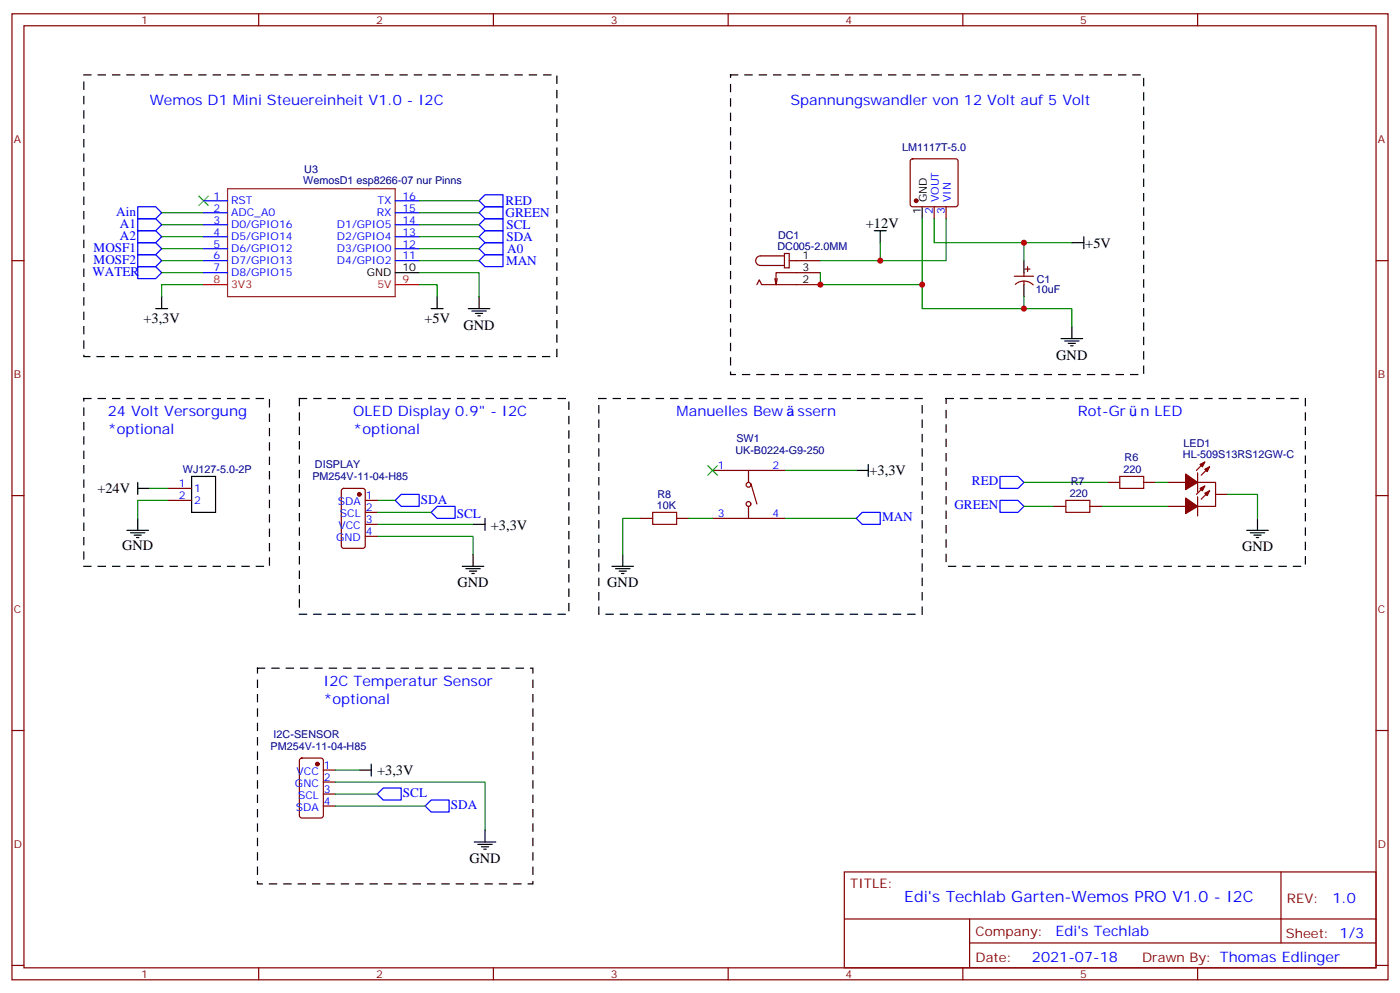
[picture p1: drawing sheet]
<svg xmlns="http://www.w3.org/2000/svg" width="412mm" height="292mm" viewBox="0 0 412 292" stroke-linecap="round" stroke-linejoin="round" font-family="sans-serif">
<g fill="none" stroke="#870000" stroke-width=".35">
<path d="M3.5 4.1h405.4v284.3h-405.4zM7.1 7.6h398.2v277.3h-398.2zM76.2 4.1v3.5M145.3 4.1v3.5M214.5 4.1v3.5M283.6 4.1v3.5M352.8 4.1v3.5M268.3 46.9l.5-.2h12.7l.5 .2 .2 .5v12.7l-.2 .5-.5 .3h-12.7l-.5-.3-.2-.5v-12.7zM3.5 76.7h3.6M231.1 74.6h1.4v4.2h-1.4zM231.1 75.3h-7.1a1.41 1.41 0 0 0-1.4 1.4 1.41 1.41 0 0 0 1.4 1.4h7.1M232.5 76.7h9.2"/>
<path d="M275.2 60.9v3.5M278.7 60.9v3.5M302 79.2h1.4M302.7 78.5v1.4M405.3 76.7h3.6M223 83.8l.7-1.4 .7 1.4h17.3M229 82l-.4 1.8M241.7 80.3h-13.1v3.5l-.4-1.8M298.8 81.3h5.6M299.1 83.7a3.8 3.8 0 0 1 5.2 .2M301.6 80.3v1M301.6 82.7v1.1"/>
<path d="M209.9 138.5h21.2M220.5 138.5v3.5M352.8 139.2v5.6M354.9 136l-2.5 2.5M356.3 137.4l-2.5 2.5M3.5 145.9h3.6M49.4 143.8h7M49.4 147.3h7M100.8 144l.4-.2h5.7l.6 .4 .1 16.5-.5 .6-5.9 .1-.6-.5-.1-16.4zM107.6 147.3h3.5M107.6 150.8h3.5M107.6 154.3h3.5"/>
<path d="M107.6 157.9h3.5M188.7 152.6h3.6M199.3 152.6h3.5M209.9 152.6h21.2M220.5 149v3.6M221.2 142.3l1.8 6M310.4 149h3.6M321 149h3.6M326.3 142h3.5M336.9 142h3.5M344 149h5.2M344 142h5.2"/>
<path d="M352.8 142h5.3v7h-5.3M352.8 146.2v5.7M354.9 143.1l-2.5 2.4M356.3 144.5l-2.5 2.4M358.1 145.5h3.5M405.3 145.9h3.6M3.5 215h3.6M405.3 215h3.6M88.4 223.3l.5-.2h5.6l.7 .5v16.5l-.4 .6-5.9 .1-.7-.5v-16.5zM95.2 226.7h3.6M95.2 230.2h3.6M95.2 233.7h3.6"/>
<path d="M95.2 237.2h3.6M248.7 256.6h156.6v28.3h-156.6zM377.3 256.7v20.8M248.7 270.5h156.5M285.6 277.5h119.6M285.6 270.5v14.1M3.5 284.2h3.6M76.2 284.9v3.5M145.3 284.9v3.5M214.5 284.9v3.5M283.6 284.9v3.5M352.8 284.9v3.5"/>
<path d="M405.3 284.2h3.6"/>
<circle cx="220.5" cy="142.7" r=".71"/>
<circle cx="220.5" cy="148.3" r=".71"/>
</g>
<g fill="none" stroke="#000" stroke-width=".35">
<path d="M257.5 67.9h3.6M259.3 67.9v3.5M271.6 60.9v3.5M301.6 76.7v3.6M315.7 71.4h3.6M319.3 69.7v3.5M45.9 90.8h3.5M47.6 87.3v3.5M116.4 80.3h7.1M127 90.8h3.5M128.8 87.3v3.5M137.9 90.8h6.4"/>
<path d="M139 91.5h4.2M140.1 92.3h2.1M140.8 93h.7M141.1 87.3v3.5M301.6 83.8v3.5M312.6 99.7h6.3M315.7 96.1v3.6M313.6 100.4h4.3M314.7 101.1h2.1M315.4 101.8h.7M252.2 138.5h3.6M255.8 136.7v3.5"/>
<path d="M37.4 156.1h6.3M38.5 156.8h4.2M39.5 157.5h2.1M40.2 158.2h.7M40.6 142v3.5M40.6 152.6v3.5M40.6 143.8h3.5M56.4 140.2h7.1v10.6h-7.1zM139.3 154.3h3.6M142.9 152.6v3.5M367.2 156.1h6.4M368.3 156.8h4.2"/>
<path d="M369.4 157.5h2.1M370.1 158.2h.7M370.4 152.6v3.5M136.2 166.7h6.3M137.2 167.4h4.3M138.3 168.1h2.1M139 168.8h.7M139.3 163.2v3.5M180.3 166.7h6.3M181.3 167.4h4.3M182.4 168.1h2.1M183.1 168.8h.7"/>
<path d="M183.4 163.2v3.5M105.8 226.7h3.6M109.4 224.9v3.5M139.7 247.8h6.3M140.8 248.5h4.2M141.8 249.2h2.1M142.5 249.9h.7M142.9 244.3v3.5"/>
</g>
<g fill="#870000" stroke="#870000" stroke-width=".35">
<path d="M354.9 145.2l1.4-.7-.7 1.4z"/>
<path d="M353.5 143.8l1.4-.7-.7 1.4z"/>
<path d="M349.2 146.6l3.6 2.4-3.6 2.2z"/>
<path d="M354.9 138.1l1.4-.7-.7 1.4z"/>
<path d="M353.5 136.7l1.4-.7-.7 1.4z"/>
<path d="M349.2 139.5l3.6 2.5-3.6 2.1z"/>
<circle cx="269.9" cy="59.1" r=".53"/>
<circle cx="105.8" cy="145.5" r=".53"/>
<circle cx="93.5" cy="224.9" r=".53"/>
</g>
<g fill="none" stroke="#00f" stroke-width=".35">
<path d="M60 59.1h7M116.4 59.1h7.1M141.1 59.1l1.8-1.8h5.3v3.6h-5.3zM40.6 60.9h5.3l1.7 1.7-1.7 1.8h-5.3zM40.6 67.9h5.3l1.7 1.8-1.7 1.7h-5.3zM40.6 71.4h5.3l1.7 1.8-1.7 1.8h-5.3zM40.6 64.4h5.3l1.7 1.7-1.7 1.8h-5.3zM40.6 75h5.3l1.7 1.7-1.7 1.8h-5.3zM40.6 78.5h5.3l1.7 1.8-1.7 1.7h-5.3zM60 66.1h7M60 62.6h7M60 76.7h7"/>
<path d="M60 73.2h7M60 69.7h7M116.4 66.1h7.1M116.4 62.6h7.1M116.4 76.7h7.1M116.4 73.2h7.1M116.4 69.7h7.1M141.1 66.1l1.8-1.7h5.3v3.5h-5.3zM141.1 73.2l1.8-1.8h5.3v3.6h-5.3zM141.1 76.7l1.8-1.7h5.3v3.5h-5.3zM141.1 62.6l1.8-1.7h5.3v3.5h-5.3zM141.1 69.7l1.8-1.8h5.3v3.5h-5.3z"/>
<path d="M60 80.3h7M116.4 147.3l1.8-1.8h5.3v3.5h-5.3zM127 150.8l1.8-1.8h5.3v3.6h-5.3zM252.2 152.6l1.8-1.8h5.3v3.5h-5.3zM294.6 147.3h5.3l1.7 1.7-1.7 1.8h-5.3zM294.6 140.2h5.3l1.7 1.8-1.7 1.8h-5.3zM111.1 233.7l1.8-1.7h5.3v3.5h-5.3zM125.2 237.2l1.8-1.7h5.3v3.5h-5.3z"/>
</g>
<g fill="none" stroke="#008700" stroke-width=".35">
<path d="M123.5 59.1h17.6M47.6 62.6h12.4M47.6 73.2h12.4M47.6 66.1h12.4M47.6 76.7h12.4M47.6 69.7h12.4M123.5 62.6h17.6M123.5 73.2h17.6M123.5 66.1h17.6M123.5 76.7h17.6M123.5 69.7h17.6M259.3 71.4v5.3"/>
<path d="M271.6 64.4v26.4h30v-3.5M275.2 64.4v7h40.5M278.7 64.4v12.3h-37M301.6 71.4v5.3M47.6 80.3h12.4M60 83.8h-12.4v3.5M123.5 80.3h17.6v7M123.5 83.8h5.3v3.5M241.7 80.3v3.5h29.9M301.6 90.8h14.1v5.3M231.1 138.5h21.1M44.1 143.8h5.3"/>
<path d="M49.4 147.3h-8.8v5.3M111.1 157.9h28.2v5.3M111.1 154.3h28.2M111.1 147.3h5.3M111.1 150.8h15.9M188.7 152.6h-5.3v10.6M202.8 152.6h7.1M231.1 152.6h21.1M301.6 142h24.7M301.6 149h8.8M324.6 149h19.4M340.4 142h3.6"/>
<path d="M361.6 145.5h8.8v7.1M98.8 230.2h44.1v14.1M98.8 226.7h7M98.8 237.2h26.4M98.8 233.7h12.3"/>
</g>
<path d="M24.7 22h139.3v83h-139.3zM215.2 22h121.7v88.2h-121.7zM24.7 117.3h54.7v49.4h-54.7zM88.2 117.3h79.4v63.5h-79.4zM176.4 117.3h95.2v63.5h-95.2zM278.7 117.3h105.8v49.4h-105.8zM75.8 196.7h81.2v63.5h-81.2z" fill="none" stroke="#000" stroke-width=".35" stroke-dasharray="2.1 2.1"/>
<path d="M58.6 57.7l2.8 2.8M61.4 57.7l-2.8 2.8M208.5 137.1l2.8 2.8M211.3 137.1l-2.8 2.8" fill="none" stroke="#3c3" stroke-width=".35"/>
<path d="M192.3 150.8h7v3.5h-7zM314 147.3h7v3.5h-7zM329.8 140.2h7.1v3.6h-7.1z" fill="none" stroke="#a10000" stroke-width=".35"/>
<path d="M67 55.6h49.4v31.7h-49.4z" fill="none" stroke="#8c2424" stroke-width=".35"/>
<path d="M60 83.8h7M116.4 83.8h7.1" fill="none" stroke="#f00" stroke-width=".35"/>
<g fill="#c00">
<circle cx="301.6" cy="71.4" r=".88"/>
<circle cx="301.6" cy="90.8" r=".88"/>
<circle cx="271.6" cy="83.8" r=".88"/>
<circle cx="241.7" cy="83.8" r=".88"/>
<circle cx="259.3" cy="76.7" r=".88"/>
</g>
<text font-size="4.6" fill="#00f" x="266.3" y="265.5">Edi's Techlab Garten-Wemos PRO V1.0 - I2C</text>
<g font-size="4.2" fill="#00f">
<text x="44.1" y="30.9">Wemos D1 Mini Steuereinheit V1.0 - I2C</text>
<text x="232.8" y="30.9">Spannungswandler von 12 Volt auf 5 Volt</text>
<text x="31.7" y="122.6">24 Volt Versorgung</text>
<text x="104.1" y="122.6">OLED Display 0.9&quot; - I2C</text>
<text x="199.3" y="122.6">Manuelles Bew</text>
<text x="234.9" y="122.6">ssern</text>
<text x="317.5" y="122.6">Rot-Gr</text>
<text x="335.9" y="122.6">n LED</text>
<text x="31.7" y="127.9">*optional</text>
<text x="104.1" y="127.9">*optional</text>
<text x="95.2" y="202">I2C Temperatur Sensor</text>
<text x="95.2" y="207.3">*optional</text>
<text x="392.5" y="265.9">1.0</text>
<text x="310.9" y="275.5">Edi's Techlab</text>
<text x="304" y="283.3">2021-07-18</text>
</g>
<g font-size="4.2">
<text x="255.1" y="67.2">+12V</text>
<text x="319.7" y="73">+5V</text>
<text x="42.3" y="95">+3,3V</text>
<text x="125" y="95">+5V</text>
<text x="136.6" y="97">GND</text>
<text x="311.1" y="105.8">GND</text>
<text x="256.1" y="139.9">+3,3V</text>
<text x="28.7" y="145.1">+24V</text>
<text x="144.6" y="155.9">+3,3V</text>
<text x="36" y="161.7">GND</text>
<text x="365.9" y="162.3">GND</text>
<text x="134.8" y="172.9">GND</text>
<text x="178.9" y="172.9">GND</text>
<text x="111.1" y="228.2">+3,3V</text>
<text x="138.3" y="254">GND</text>
</g>
<g font-size="3.9" fill="#00f">
<text x="34.2" y="63.6">Ain</text>
<text x="148.9" y="60.4">RED</text>
<text x="149" y="63.9">GREEN</text>
<text x="35.3" y="70.6">A2</text>
<text x="35.3" y="67.1">A1</text>
<text x="149.2" y="67.5">SCL</text>
<text x="149.2" y="71">SDA</text>
<text x="27.6" y="74.1">MOSF1</text>
<text x="27.6" y="77.7">MOSF2</text>
<text x="149.4" y="74.5">A0</text>
<text x="27.2" y="81.2">WATER</text>
<text x="149.1" y="78.1">MAN</text>
<text x="286.3" y="142.8">RED</text>
<text x="124" y="148.2">SDA</text>
<text x="281.2" y="149.9">GREEN</text>
<text x="134.6" y="152.3">SCL</text>
<text x="259.8" y="153.4">MAN</text>
<text x="118.7" y="234.7">SCL</text>
<text x="132.8" y="238.2">SDA</text>
</g>
<g font-size="3.9" fill="#800">
<text x="250.5" y="261.2">TITLE:</text>
<text x="379.1" y="265.9">REV:</text>
<text x="287.4" y="275.4">Company:</text>
<text x="378.7" y="276">Sheet: 1/3</text>
<text x="287.4" y="283.1">Date:</text>
<text x="336.4" y="283.2">Drawn By: Thomas Edlinger</text>
</g>
<g font-size="3.2" fill="#800">
<text x="41.6" y="7.1">1</text>
<text x="110.8" y="7.1">2</text>
<text x="179.9" y="7.1">3</text>
<text x="249.1" y="7.1">4</text>
<text x="318.2" y="7.1">5</text>
<text x="4.1" y="42.2">A</text>
<text x="405.9" y="42.2">A</text>
<text x="4.1" y="111.3">B</text>
<text x="405.9" y="111.3">B</text>
<text x="4.1" y="180.4">C</text>
<text x="405.9" y="180.4">C</text>
<text x="4.1" y="249.6">D</text>
<text x="405.9" y="249.6">D</text>
<text x="41.6" y="287.9">1</text>
<text x="110.8" y="287.9">2</text>
<text x="179.9" y="287.9">3</text>
<text x="249.1" y="287.9">4</text>
<text x="318.2" y="287.9">5</text>
</g>
<g font-size="3.2" fill="#000080">
<text x="265.7" y="44.4">LM1117T-5.0</text>
<text x="89.6" y="50.8">U3</text>
<text x="89.3" y="54.2">WemosD1 esp8266-07 nur Pinns</text>
<text x="229.2" y="70.4">DC1</text>
<text x="229" y="73.6">DC005-2.0MM</text>
<text x="305.4" y="83.2">C1</text>
<text x="305.2" y="86.4">10uF</text>
<text x="216.9" y="130.2">SW1</text>
<text x="348.7" y="131.6">LED1</text>
<text x="92.8" y="137.9">DISPLAY</text>
<text x="216.6" y="133.5">UK-B0224-G9-250</text>
<text x="331.3" y="135.8">R6</text>
<text x="348.5" y="134.9">HL-509S13RS12GW-C</text>
<text x="53.9" y="139.2">WJ127-5.0-2P</text>
<text x="92" y="141.4">PM254V-11-04-H85</text>
<text x="315.4" y="142.9">R7</text>
<text x="331" y="139.2">220</text>
<text x="193.5" y="149.8">10K</text>
<text x="193.7" y="146.5">R8</text>
<text x="315.1" y="146.2">220</text>
<text x="79.7" y="220.8">PM254V-11-04-H85</text>
<text x="80.6" y="217.3">I2C-SENSOR</text>
</g>
<g font-size="3.2" fill="#00f">
<text x="62.9" y="58.7">1</text>
<text x="118.5" y="58.7">16</text>
<text x="276.6" y="59.5" transform="rotate(-90 276.6 59.5)">VOUT</text>
<text x="280.1" y="59.5" transform="rotate(-90 280.1 59.5)">VIN</text>
<text x="62.9" y="65.8">3</text>
<text x="62.9" y="62.3">2</text>
<text x="68.1" y="63.7">ADC_A0</text>
<text x="68.1" y="60.1">RST</text>
<text x="111" y="63.7">RX</text>
<text x="111.2" y="60.1">TX</text>
<text x="118.5" y="65.8">14</text>
<text x="118.5" y="62.3">15</text>
<text x="274.8" y="63" transform="rotate(-90 274.8 63)">2</text>
<text x="278.3" y="63" transform="rotate(-90 278.3 63)">3</text>
<text x="62.9" y="69.3">4</text>
<text x="68.1" y="67.2">D0/GPIO16</text>
<text x="68.1" y="70.7">D5/GPIO14</text>
<text x="99.2" y="70.7">D2/GPIO4</text>
<text x="99.2" y="67.2">D1/GPIO5</text>
<text x="118.5" y="69.3">13</text>
<text x="62.9" y="76.4">6</text>
<text x="62.9" y="72.8">5</text>
<text x="68.1" y="77.8">D7/GPIO13</text>
<text x="68.1" y="74.3">D6/GPIO12</text>
<text x="99.2" y="77.8">D4/GPIO2</text>
<text x="99.2" y="74.3">D3/GPIO0</text>
<text x="118.5" y="76.4">11</text>
<text x="118.5" y="72.8">12</text>
<text x="62.9" y="79.9">7</text>
<text x="68.1" y="81.3">D8/GPIO15</text>
<text x="52.7" y="143.4">1</text>
<text x="211.4" y="138.1">1</text>
<text x="227.5" y="138.1">2</text>
<text x="52.7" y="146.9">2</text>
<text x="57.1" y="144.8">1</text>
<text x="57.1" y="148.3">2</text>
<text x="99.5" y="148.7">SDA</text>
<text x="107.8" y="146.9">1</text>
<text x="99.7" y="155.8">VCC</text>
<text x="100.1" y="152.2">SCL</text>
<text x="107.8" y="150.5">2</text>
<text x="107.8" y="154">3</text>
<text x="211.4" y="152.2">3</text>
<text x="227.5" y="152.2">4</text>
<text x="99" y="159.3">GND</text>
<text x="107.8" y="157.5">4</text>
<text x="95.4" y="226.3">1</text>
<text x="86.9" y="231.6">GNC</text>
<text x="87.3" y="228.1">VCC</text>
<text x="95.4" y="229.8">2</text>
<text x="95.4" y="233.4">3</text>
<text x="87.2" y="238.7">SDA</text>
<text x="87.8" y="235.1">SCL</text>
<text x="95.4" y="236.9">4</text>
</g>
<g font-size="3.2">
<text x="273" y="59.5" transform="rotate(-90 273 59.5)">GND</text>
<text x="271.3" y="63" transform="rotate(-90 271.3 63)">1</text>
<text x="236.4" y="76.4">1</text>
<text x="108.1" y="81.3">GND</text>
<text x="118.5" y="79.9">10</text>
<text x="236.4" y="79.9">3</text>
<text x="236.4" y="83.4">2</text>
</g>
<g font-size="3.2" fill="#f00">
<text x="62.9" y="83.4">8</text>
<text x="118.5" y="83.4">9</text>
<text x="68.1" y="84.8">3V3</text>
<text x="111.2" y="84.8">5V</text>
</g>
</svg>
